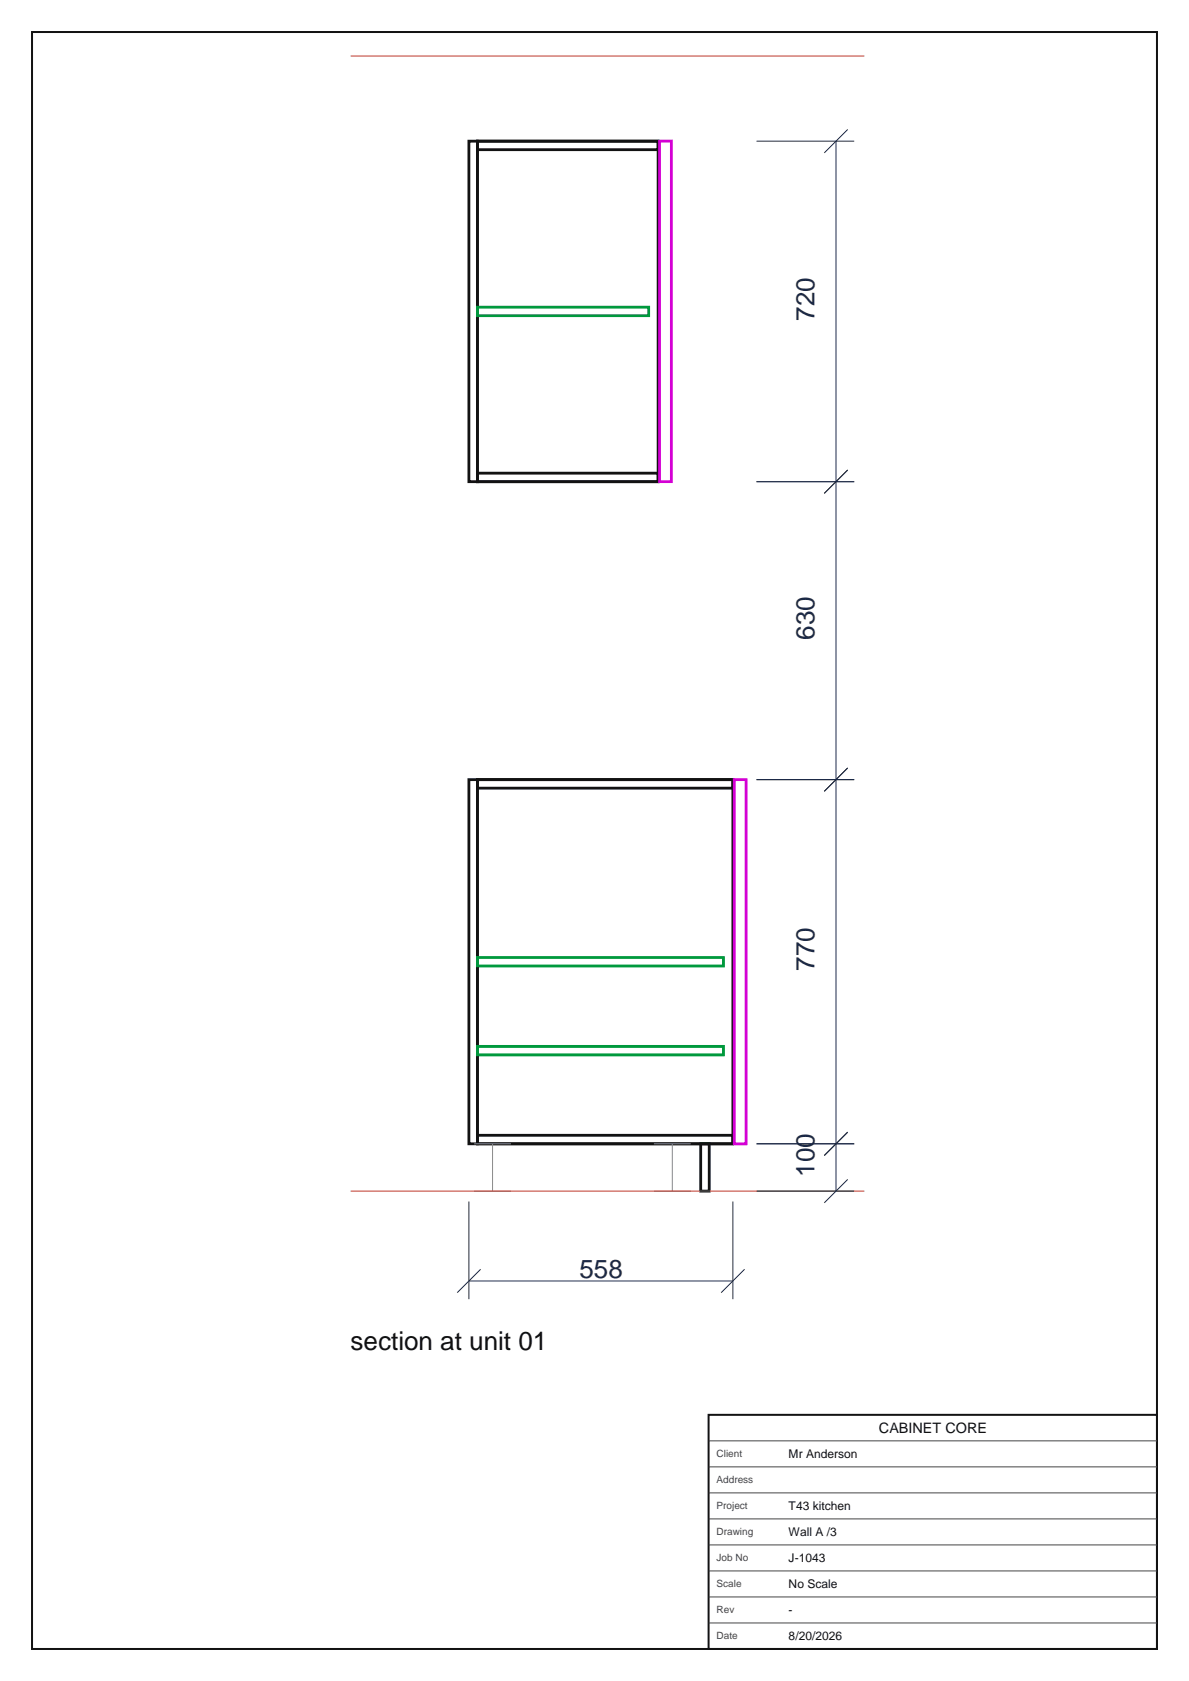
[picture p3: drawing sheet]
<svg xmlns="http://www.w3.org/2000/svg" width="297mm" height="420mm" viewBox="0 0 297 420" stroke-linecap="round" stroke-linejoin="round" font-family="sans-serif">
<path d="M117.1 35.3h2.2v85.1h-2.2zM119.3 35.3h45.1v85.1h-45.1zM119.3 35.3h45.1v2.1h-45.1zM119.3 118.2h45.1v2.2h-45.1zM117.1 194.8h2.2v91h-2.2zM119.3 194.8h63.8v91h-63.8zM119.3 194.8h63.8v2.1h-63.8zM119.3 283.7h63.8v2.1h-63.8zM175 285.8h2.2v11.8h-2.2z" fill="none" stroke="#121212" stroke-width=".7" stroke-linecap="butt"/>
<path d="M119.3 76.7h42.7v2.2h-42.7zM119.3 239.2h61.4v2.2h-61.4zM119.3 261.4h61.4v2.2h-61.4z" fill="none" stroke="#00993d" stroke-width=".7" stroke-linecap="butt"/>
<path d="M164.7 35.3h3v85.1h-3zM183.4 194.8h3v91h-3z" fill="none" stroke="#d400d4" stroke-width=".7" stroke-linecap="butt"/>
<path d="M118.4 285.8h9.2M118.4 297.6h9.2M123 285.8v11.8M163.3 285.8h9.2M163.3 297.6h9.2M167.9 285.8v11.8" fill="none" stroke="#8a8a8a" stroke-width=".25"/>
<path d="M87.6 14h128.3M87.6 297.6h128.3" fill="none" stroke="#bf382b" stroke-width=".25"/>
<g fill="none" stroke="#1c294a" stroke-width=".25">
<path d="M189 35.3h24.4M208.8 35.3v262.3M211.7 32.3l-5.8 5.9M211.7 117.4l-5.8 5.9M189 120.4h24.4M189 194.8h24.4M211.7 191.9l-5.8 5.8M189 297.6h24.4M189 285.8h24.4M211.7 294.7l-5.8 5.8M211.7 282.9l-5.8 5.8M117.1 300.2v24.4"/>
<path d="M120.1 317.1l-5.9 5.9M183.1 300.2v24.4M186 317.1l-5.9 5.9M117.1 320.1h66"/>
</g>
<path d="M8 8h281v404h-281zM177 353.5h112v58.5h-112z" fill="none" stroke="#121212" stroke-width=".5"/>
<path d="M177 360h112M177 366.5h112M177 373h112M177 379.5h112M177 386h112M177 392.5h112M177 399h112M177 405.5h112" fill="none" stroke="#454545" stroke-width=".25"/>
<g font-size="6.5" fill="#1b2a4a">
<text x="203.5" y="80.1" transform="rotate(-90 203.5 80.1)">720</text>
<text x="203.5" y="159.8" transform="rotate(-90 203.5 159.8)">630</text>
<text x="203.5" y="242.6" transform="rotate(-90 203.5 242.6)">770</text>
<text x="203.5" y="294" transform="rotate(-90 203.5 294)">100</text>
<text x="144.7" y="319.4">558</text>
</g>
<text font-size="6.5" fill="#111" x="87.6" y="337.3">section at unit 01</text>
<text font-size="3.6" fill="#111" x="219.6" y="358">CABINET CORE</text>
<g font-size="3" fill="#111">
<text x="197" y="364.3">Mr Anderson</text>
<text x="197" y="377.3">T43 kitchen</text>
<text x="197" y="383.8">Wall A /3</text>
<text x="197" y="390.3">J-1043</text>
<text x="197" y="396.8">No Scale</text>
<text x="197" y="403.3">-</text>
<text x="197" y="409.8">8/20/2026</text>
</g>
<g font-size="2.5" fill="#444">
<text x="179" y="364.1">Client</text>
<text x="179" y="370.6">Address</text>
<text x="179" y="377.1">Project</text>
<text x="179" y="383.6">Drawing</text>
<text x="179" y="390.1">Job No</text>
<text x="179" y="396.6">Scale</text>
<text x="179" y="403.1">Rev</text>
<text x="179" y="409.6">Date</text>
</g>
</svg>
